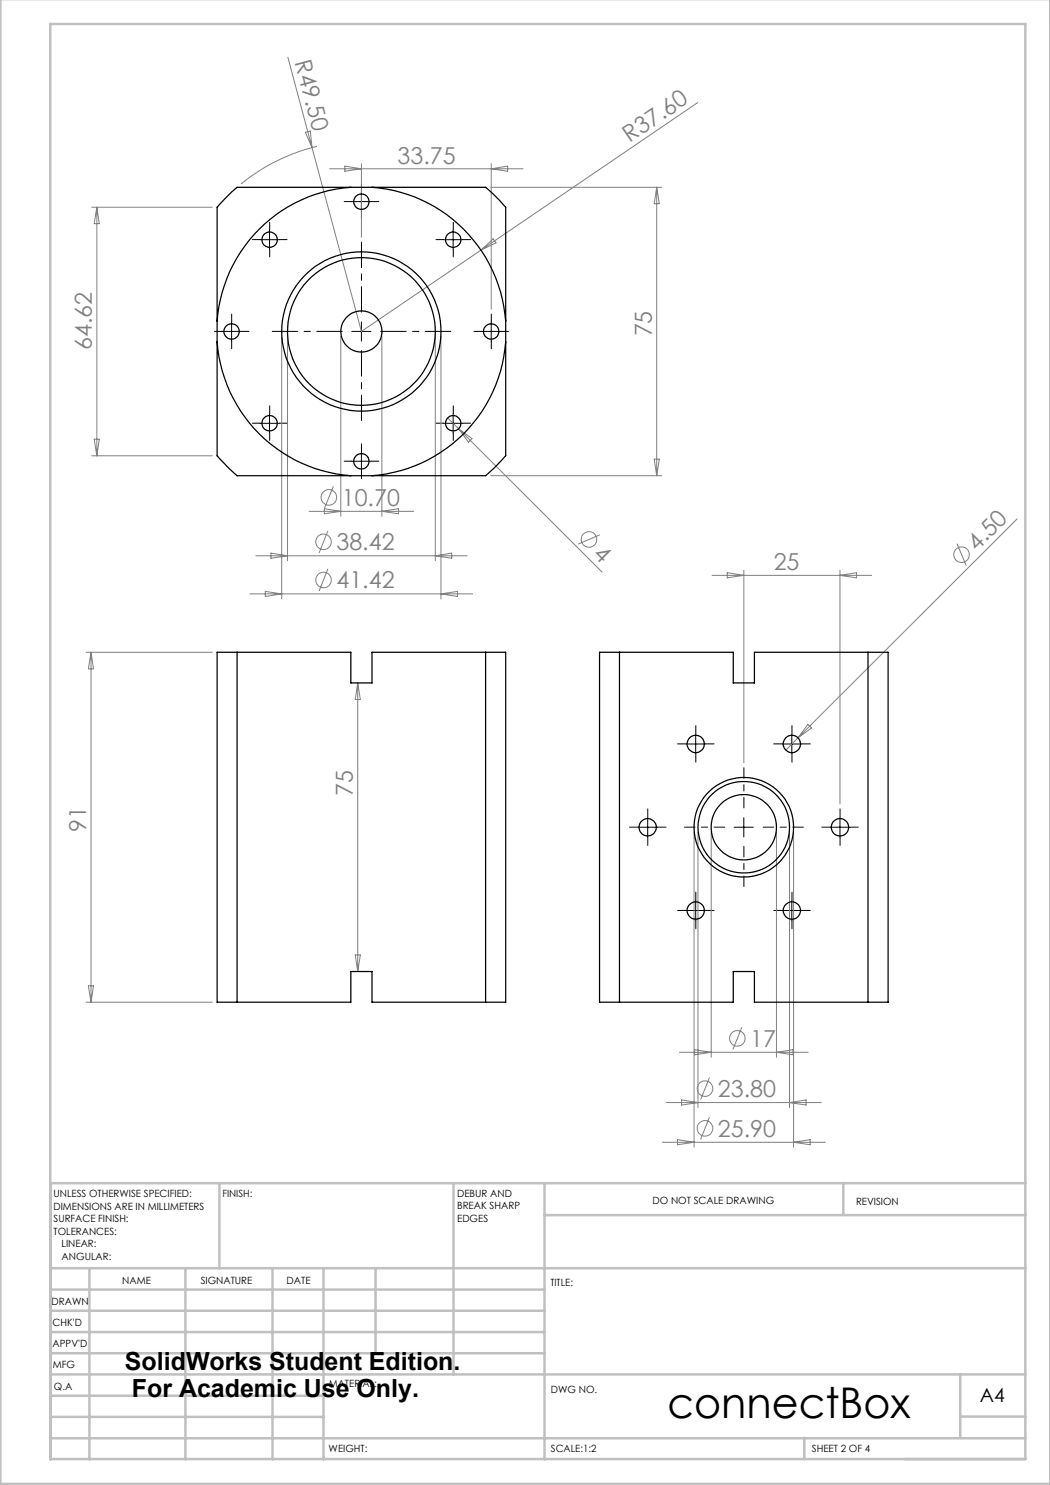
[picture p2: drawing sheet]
<svg xmlns="http://www.w3.org/2000/svg" width="210mm" height="297mm" viewBox="0 0 210 297" stroke-linecap="round" stroke-linejoin="round" font-family="sans-serif">
<g fill="none" stroke="#808080" stroke-width=".2">
<path d="M57.6 11.5l14.7 54.8 23.9-16.3M61.1 26.5l1-.3 .3 3.3zM63.4 29.3a38.6 38.6 0 0 0-15.2 7.5M65.9 33.8h38.7M69 33.2l3.3 .6-3.3 .5zM72.3 32.7v14.7M98.1 37.5h34.3M98.2 32.7v29.1M98.2 33.8l3.3-.6v1.1zM131.3 37.5v57.6M131.3 37.5l.6 3.2h-1.1zM139.5 20.5l-43.3 29.5"/>
<path d="M18.3 41.4h24.1M19.4 41.4v49.8M19.4 41.4l.5 3.3h-1.1zM96.2 50l2.4-2.2 .6 .8zM56.3 67.3v52.5M57.5 67.3v44.8M68.2 67.3v36M76.4 67.3v36M87.1 67.3v44.8M88.2 67.3v52.5M18.3 91.2h24.1M18.8 87.8h1.1l-.5 3.4z"/>
<path d="M66.7 97.3l-1.8 4.4M89.5 83.6l30.9 30.8M91.7 85.8l2.7 1.9-.7 .7zM98.1 95.1h34.3M130.8 91.8h1.1l-.6 3.3zM50 118.8h44.5M51.2 111.2h42.2M53.1 118.3l3.2 .5-3.2 .5zM54.2 110.6l3.3 .6-3.3 .5zM61.8 102.3h20.9M64.9 101.7l3.3 .6-3.3 .5zM65.6 106.1l-1.8 4.5"/>
<path d="M65.6 113.8l-1.8 4.4M76.4 102.3l3.3-.6v1.1zM87.1 111.2l3.2-.6v1.1zM88.2 118.8l3.3-.5v1zM120 107l-4.4 1.8M142.4 115.1h31.9M145.5 114.5l3.3 .6-3.3 .5zM148.8 114v38.6M168 114v46.8M168 115.1l3.3-.6v1.1zM191.4 108.7l1.9 4.4M203.4 103.8l-43.8 43.8"/>
<path d="M17.2 130.5h25.2M18.2 130.5v69.9M18.2 130.5l.5 3.3h-1zM71.5 136.6v57.7M71.5 136.6l.6 3.3h-1.1zM159.6 147.6l-2.4 2.4M161.6 144.9l.7 .7-2.7 2zM138.8 166.4v63M139.6 166.4v55.1M142.2 166.4v45.1M155.3 166.4v45.1M157.9 166.4v55.1"/>
<path d="M158.7 166.4v63M17.7 197.2h1l-.5 3.2zM71 191h1.1l-.6 3.3zM17.2 200.4h25.2M135.9 210.5h25.7M136.3 220l3.3 .5-3.3 .5zM138.9 209.9l3.3 .6-3.3 .5zM141.9 215.5l-1.8 4.5M148.4 205.5l-1.8 4.4M155.3 210.5l3.3-.6v1.1zM132.5 228.5h32.6M133.2 220.5h31.1"/>
<path d="M135.5 227.9l3.3 .6-3.3 .4zM141.9 223.4l-1.8 4.5M157.9 220.5l3.3-.5v1zM158.7 228.5l3.3-.6v1z"/>
<circle cx="65.8" cy="99.5" r="1.55"/>
<circle cx="64.7" cy="116" r="1.56"/>
<circle cx="64.7" cy="108.4" r="1.55"/>
<circle cx="117.8" cy="107.9" r="1.56"/>
<circle cx="192.3" cy="110.9" r="1.56"/>
<circle cx="141" cy="217.7" r="1.55"/>
<circle cx="147.5" cy="207.7" r="1.55"/>
<circle cx="141" cy="225.7" r="1.56"/>
</g>
<g fill="none" stroke="#000" stroke-width=".2" stroke-dasharray="15.2 1.3 1.3 1.3">
<path d="M72.3 38.4v-1.5M52 47.9h-1.5M53.9 46v-1.5M53.9 49.8v1.6M55.9 47.9h1.5M70.4 40.3h-1.6M72.3 42.2v1.6M74.2 40.3h1.6M88.7 47.9h-1.5M90.7 46v-1.5M90.7 49.8v1.6M92.6 47.9h1.5"/>
<path d="M44.4 66.3h-1.5M46.3 64.4v-1.6M46.3 68.2v1.5M48.3 66.3h1.5M96.3 66.3h-1.5M98.3 64.4v-1.6M98.3 68.2v1.5M100.2 66.3h1.5M52 84.6h-1.5M53.9 82.7v-1.5M53.9 86.6v1.5M55.9 84.6h1.5"/>
<path d="M70.4 92.2h-1.6M72.3 90.3v-1.5M72.3 94.2v1.5M74.2 92.2h1.6M88.7 84.6h-1.5M90.7 82.7v-1.5M90.7 86.6v1.5M92.6 84.6h1.5M137.2 148.8h-1.7M139.2 146.9v-1.8M139.2 150.7v1.7M141.1 148.8h1.7"/>
<path d="M156.5 148.8h-1.8M158.4 146.9v-1.8M158.4 150.7v1.7M160.3 148.8h1.7M127.6 165.4h-1.7M129.5 163.5v-1.7M129.5 167.4v1.7M131.5 165.4h1.7M166.1 165.4h-1.7M168 163.5v-1.7M168 167.4v1.7M169.9 165.4h1.8"/>
<path d="M137.2 182.1h-1.7M139.2 180.2v-1.8M139.2 184v1.7M141.1 182.1h1.7M156.5 182.1h-1.8M158.4 180.2v-1.8M158.4 184v1.7M160.3 182.1h1.7"/>
</g>
<path d="M68.4 66.3h-14M72.3 62.4v-14M72.3 70.1v14M76.1 66.3h14.1" fill="none" stroke="#000" stroke-width=".2" stroke-dasharray="15.2 1.3 1.3 1.3" stroke-dashoffset="10.1"/>
<path d="M144.9 165.4h-8M148.8 161.6v-8.1M148.8 169.3v8M152.6 165.4h8.1" fill="none" stroke="#000" stroke-width=".2" stroke-dasharray="15.2 1.3 1.3 1.3" stroke-dashoffset="13.1"/>
<g fill="none" stroke="#000" stroke-width=".2">
<path d="M72.3 38.4v3.9M52 47.9h3.8M53.9 46v3.8M70.3 40.3h3.9M88.7 47.9h3.9M90.6 46v3.8M44.4 66.3h3.8M46.3 64.4v3.8M70.3 66.3h3.9M72.3 64.4v3.8M96.3 66.3h3.9M98.2 64.4v3.8"/>
<path d="M52 84.7h3.8M53.9 82.7v3.9M70.3 92.2h3.9M72.3 90.3v3.9M88.7 84.7h3.9M90.6 82.7v3.9M137.2 148.8h3.9M139.1 146.9v3.8M156.5 148.8h3.8M158.4 146.9v3.8M127.6 165.4h3.8M129.5 163.5v3.9"/>
<path d="M146.8 165.4h3.9M148.8 163.5v3.9M166.1 165.4h3.8M168 163.5v3.9M137.2 182.1h3.9M139.1 180.2v3.8M156.5 182.1h3.8M158.4 180.2v3.8"/>
</g>
<g fill="none" stroke="#c0c0c0" stroke-width=".5">
<path d="M.1 -.1v296.9h209.9v-296.9M10.1 4.8h195v287h-195zM43.9 236.6v17M90.7 236.6v38.3M108.9 236.6v55.3M168.7 236.6v6.3M205.1 236.6h-195v55.3M10.1 253.6h195M10.1 257.9h98.8M17.9 253.6v38.3M37.1 253.6v38.3M54.5 253.6v38.3"/>
<path d="M64.7 253.6v38.3M75.1 253.6v17M108.9 243h96.2M10.1 270.6h98.8M10.1 266.4h98.8M10.1 262.1h98.8M10.1 279.1h54.6M10.1 274.9h195M192.1 274.8v12.7M10.1 287.7h195M10.1 283.4h54.6M160.9 287.5v4.3"/>
<path d="M192.1 283.3h13"/>
</g>
<g fill="none" stroke="#000" stroke-width=".25">
<path d="M45.4 39.4l2-1.9h49.7l2.6 2.4 1.4 1.5v49.8l-2.4 2.5-1.6 1.4h-49.7l-2-1.9-2-2v-49.8zM70.2 37.5a28.9 28.9 0 0 0-26.8 26.7M74.4 37.5a28.9 28.9 0 0 1 26.7 26.7M43.4 68.4a28.9 28.9 0 0 0 26.8 26.7M101.1 68.4a28.9 28.9 0 0 1-26.7 26.7M47.4 130.5h-4v69.9h4M47.4 130.5h22.8v6.1h4.2v-6.1h22.7M47.4 130.5v69.9M97.1 130.5h4v69.9h-4M97.1 130.5v69.9M123.9 130.5h-4v69.9h4M123.9 130.5h22.7v6.1h4.3v-6.1h22.7"/>
<path d="M123.9 130.5v69.9M173.6 130.5h4v69.9h-4M173.6 130.5v69.9M47.4 200.4h22.8v-6.1h4.2v6.1h22.7M123.9 200.4h22.7v-6.1h4.3v6.1h22.7"/>
<circle cx="53.9" cy="47.9" r="1.55"/>
<circle cx="72.3" cy="40.3" r="1.53"/>
<circle cx="90.6" cy="47.9" r="1.55"/>
<circle cx="46.3" cy="66.3" r="1.53"/>
<circle cx="72.3" cy="66.3" r="4.1"/>
<circle cx="72.3" cy="66.3" r="14.8"/>
<circle cx="72.3" cy="66.3" r="15.9"/>
<circle cx="98.2" cy="66.3" r="1.53"/>
<circle cx="53.9" cy="84.7" r="1.55"/>
<circle cx="72.3" cy="92.3" r="1.53"/>
<circle cx="90.6" cy="84.7" r="1.55"/>
<circle cx="139.1" cy="148.8" r="1.72"/>
<circle cx="158.4" cy="148.8" r="1.74"/>
<circle cx="129.5" cy="165.5" r="1.74"/>
<circle cx="148.8" cy="165.5" r="9.1"/>
<circle cx="148.8" cy="165.4" r="6.5"/>
<circle cx="148.8" cy="165.5" r="10"/>
<circle cx="168" cy="165.5" r="1.74"/>
<circle cx="139.1" cy="182.1" r="1.72"/>
<circle cx="158.4" cy="182.1" r="1.74"/>
</g>
<text font-size="8.5" x="133.5" y="283.5">connectBox</text>
<g font-size="5">
<text x="25" y="274">SolidWorks Student Edition.</text>
<text x="26.4" y="279.5">For Academic Use Only.</text>
</g>
<g font-size="4.7" fill="#808080">
<text x="58.9" y="12.4" transform="rotate(75 58.9 12.4)">R49.50</text>
<text x="125.9" y="28.6" transform="rotate(-34 125.9 28.6)">R37.60</text>
<text x="79.5" y="32.7">33.75</text>
<text x="18.4" y="70" transform="rotate(-90 18.4 70)">64.62</text>
<text x="130.4" y="67.3" transform="rotate(-90 130.4 67.3)">75</text>
<text x="68.4" y="101.2">10.70</text>
<text x="67.3" y="110.1">38.42</text>
<text x="118.4" y="110.9" transform="rotate(45 118.4 110.9)">4</text>
<text x="195.4" y="110.3" transform="rotate(-45 195.4 110.3)">4.50</text>
<text x="67.3" y="117.7">41.42</text>
<text x="154.7" y="114">25</text>
<text x="70.6" y="159.3" transform="rotate(-90 70.6 159.3)">75</text>
<text x="17.2" y="166.4" transform="rotate(-90 17.2 166.4)">91</text>
<text x="150.1" y="209.4">17</text>
<text x="143.6" y="219.4">23.80</text>
<text x="143.6" y="227.4">25.90</text>
</g>
<text font-size="3.9" x="196" y="280.4">A4</text>
<g font-size="2">
<text x="10.7" y="239.5">UNLESS OTHERWISE SPECIFIED:</text>
<text x="44.5" y="239.5">FINISH:</text>
<text x="91.4" y="239.4">DEBUR AND</text>
<text x="10.7" y="242">DIMENSIONS ARE IN MILLIMETERS</text>
<text x="10.7" y="244.5">SURFACE FINISH:</text>
<text x="91.4" y="241.9">BREAK SHARP</text>
<text x="91.4" y="244.4">EDGES</text>
<text x="130.5" y="240.8">DO NOT SCALE DRAWING</text>
<text x="171.2" y="241">REVISION</text>
<text x="10.7" y="247">TOLERANCES:</text>
<text x="12.3" y="249.5">LINEAR:</text>
<text x="12.3" y="252">ANGULAR:</text>
<text x="24.4" y="256.9">NAME</text>
<text x="40.1" y="256.8">SIGNATURE</text>
<text x="57.3" y="256.8">DATE</text>
<text x="110.1" y="257.1">TITLE:</text>
<text x="10.3" y="260.9">DRAWN</text>
<text x="10.5" y="269.3">APPV'D</text>
<text x="10.5" y="265.2">CHK'D</text>
<text x="10.6" y="273.6">MFG</text>
<text x="10.8" y="278">Q.A</text>
<text x="65.8" y="277.4">MATERIAL:</text>
<text x="110.2" y="278.5">DWG NO.</text>
<text x="65.7" y="290.4">WEIGHT:</text>
<text x="110.2" y="290.5">SCALE:1:2</text>
<text x="162.4" y="290.4">SHEET 2 OF 4</text>
</g>
</svg>
